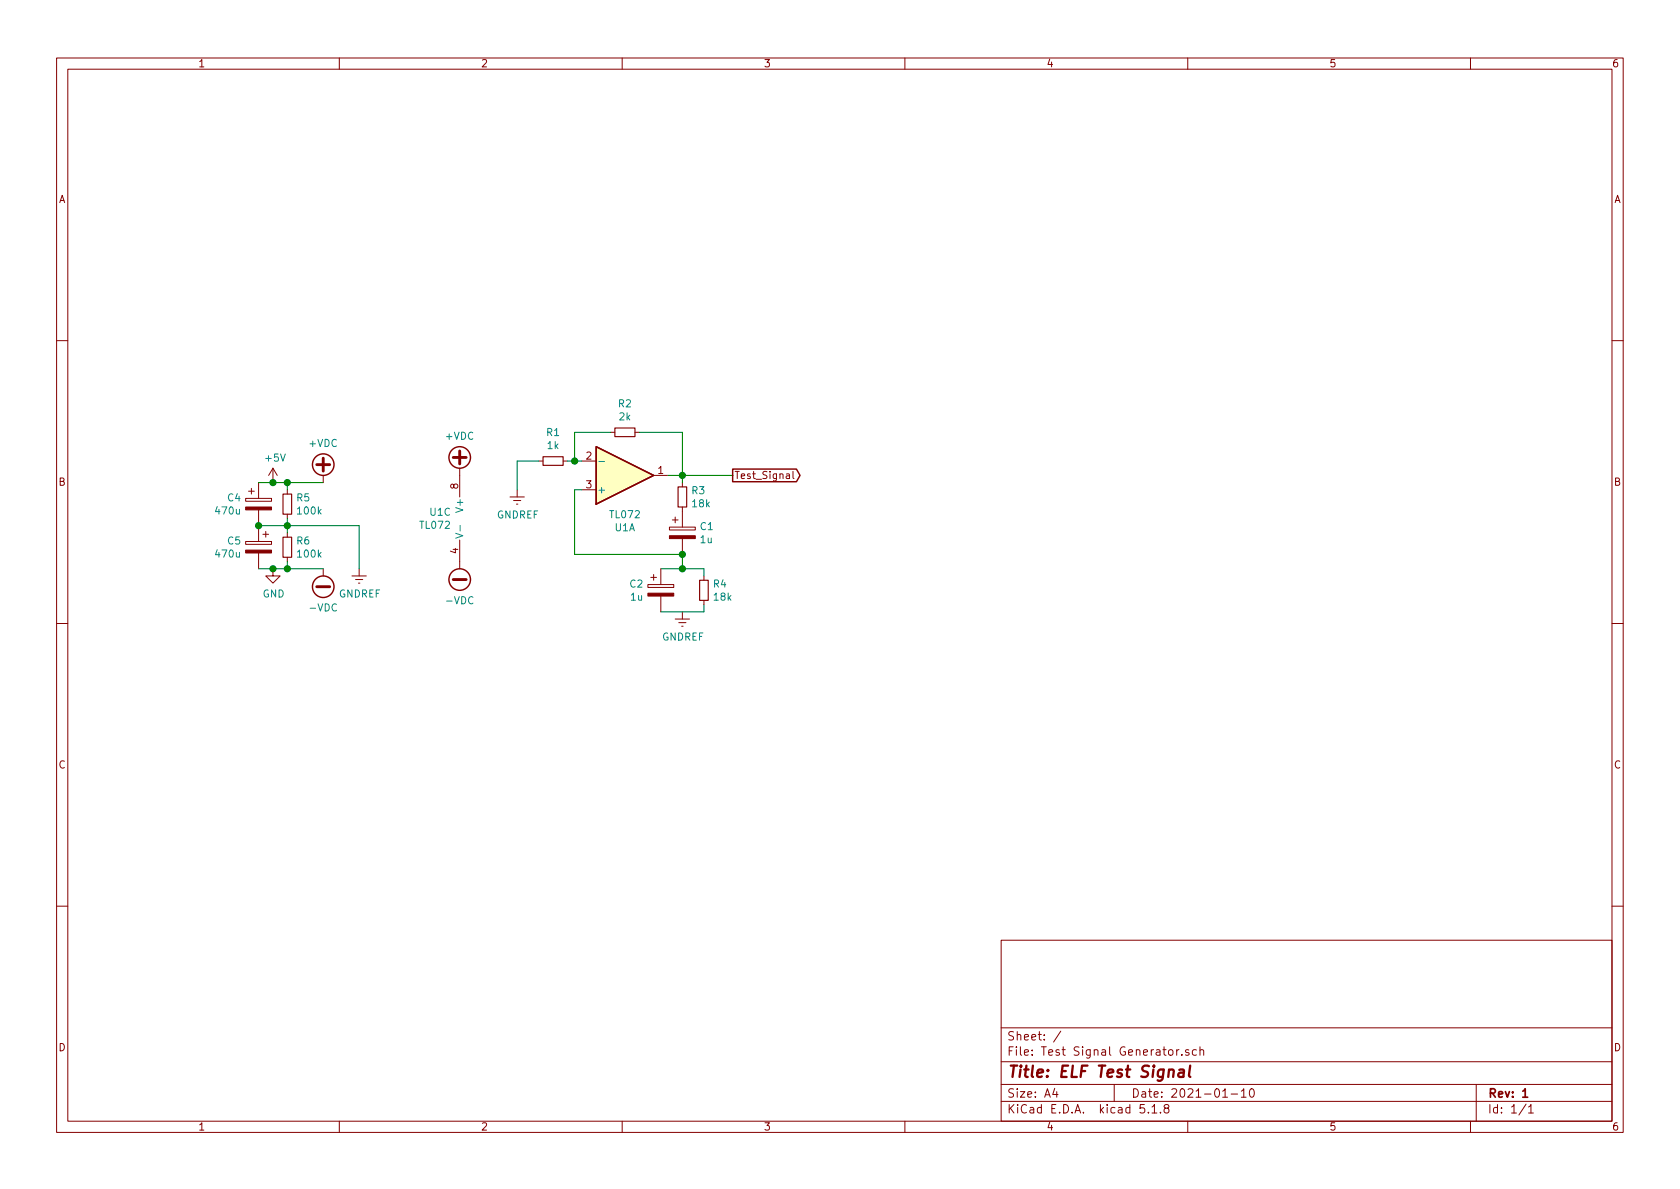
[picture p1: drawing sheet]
EESchema Schematic File Version 4
EELAYER 30 0
EELAYER END
$Descr A4 11693 8268
encoding utf-8
Sheet 1 1
Title "ELF Test Signal"
Date "2021-01-10"
Rev "1"
Comp ""
Comment1 ""
Comment2 ""
Comment3 ""
Comment4 ""
$EndDescr
$Comp
L Amplifier_Operational:TL072 U1
U 1 1
P 4350 3300
F 0 "U1" H 4350 3667 50  0000 C CNN
F 1 "TL072" H 4350 3576 50  0000 C CNN
F 2 "Package_DIP:DIP-8_W7.62mm_LongPads" H 4350 3300 50  0001 C CNN
F 3 "http://www.ti.com/lit/ds/symlink/tl071.pdf" H 4350 3300 50  0001 C CNN
	1    4350 3300
	1    0    0    1   
$EndComp
$Comp
L Device:R_Small R1
U 1 1
P 3850 3200
F 0 "R1" V 4046 3200 50  0000 C CNN
F 1 "1k" V 3955 3200 50  0000 C CNN
F 2 "Resistor_THT:R_Axial_DIN0204_L3.6mm_D1.6mm_P1.90mm_Vertical" H 3850 3200 50  0001 C CNN
F 3 "~" H 3850 3200 50  0001 C CNN
	1    3850 3200
	0    -1   -1   0   
$EndComp
$Comp
L Device:R_Small R2
U 1 1
P 4350 3000
F 0 "R2" V 4546 3000 50  0000 C CNN
F 1 "2k" V 4455 3000 50  0000 C CNN
F 2 "Resistor_THT:R_Axial_DIN0204_L3.6mm_D1.6mm_P1.90mm_Vertical" H 4350 3000 50  0001 C CNN
F 3 "~" H 4350 3000 50  0001 C CNN
	1    4350 3000
	0    -1   -1   0   
$EndComp
$Comp
L Device:R_Small R3
U 1 1
P 4750 3450
F 0 "R3" H 4809 3496 50  0000 L CNN
F 1 "18k" H 4809 3405 50  0000 L CNN
F 2 "Resistor_THT:R_Axial_DIN0204_L3.6mm_D1.6mm_P1.90mm_Vertical" H 4750 3450 50  0001 C CNN
F 3 "~" H 4750 3450 50  0001 C CNN
	1    4750 3450
	1    0    0    -1  
$EndComp
$Comp
L Device:CP C1
U 1 1
P 4750 3700
F 0 "C1" H 4868 3746 50  0000 L CNN
F 1 "1u" H 4868 3655 50  0000 L CNN
F 2 "Capacitor_THT:CP_Radial_D5.0mm_P2.50mm" H 4788 3550 50  0001 C CNN
F 3 "~" H 4750 3700 50  0001 C CNN
	1    4750 3700
	1    0    0    -1  
$EndComp
$Comp
L Device:R_Small R5
U 1 1
P 2000 3500
F 0 "R5" H 2059 3546 50  0000 L CNN
F 1 "100k" H 2059 3455 50  0000 L CNN
F 2 "Resistor_THT:R_Axial_DIN0204_L3.6mm_D1.6mm_P1.90mm_Vertical" H 2000 3500 50  0001 C CNN
F 3 "~" H 2000 3500 50  0001 C CNN
	1    2000 3500
	1    0    0    -1  
$EndComp
Wire Wire Line
	4000 3000 4250 3000
Wire Wire Line
	4050 3200 4000 3200
Connection ~ 4000 3200
Wire Wire Line
	4000 3200 3950 3200
$Comp
L Device:R_Small R6
U 1 1
P 2000 3800
F 0 "R6" H 2059 3846 50  0000 L CNN
F 1 "100k" H 2059 3755 50  0000 L CNN
F 2 "Resistor_THT:R_Axial_DIN0204_L3.6mm_D1.6mm_P1.90mm_Vertical" H 2000 3800 50  0001 C CNN
F 3 "~" H 2000 3800 50  0001 C CNN
	1    2000 3800
	1    0    0    -1  
$EndComp
Wire Wire Line
	4450 3000 4750 3000
Wire Wire Line
	4750 3300 4650 3300
Connection ~ 4750 3300
Wire Wire Line
	4750 3300 5100 3300
Text GLabel 5100 3300 2    50   Output ~ 0
Test_Signal
Wire Wire Line
	4750 3300 4750 3350
Wire Wire Line
	4600 3950 4750 3950
Wire Wire Line
	4900 3950 4900 4000
Wire Wire Line
	4900 4250 4900 4200
$Comp
L Device:CP C2
U 1 1
P 4600 4100
F 0 "C2" H 4482 4146 50  0000 R CNN
F 1 "1u" H 4482 4055 50  0000 R CNN
F 2 "Capacitor_THT:CP_Radial_D5.0mm_P2.50mm" H 4638 3950 50  0001 C CNN
F 3 "~" H 4600 4100 50  0001 C CNN
	1    4600 4100
	1    0    0    -1  
$EndComp
$Comp
L Device:R_Small R4
U 1 1
P 4900 4100
F 0 "R4" H 4959 4146 50  0000 L CNN
F 1 "18k" H 4959 4055 50  0000 L CNN
F 2 "Resistor_THT:R_Axial_DIN0204_L3.6mm_D1.6mm_P1.90mm_Vertical" H 4900 4100 50  0001 C CNN
F 3 "~" H 4900 4100 50  0001 C CNN
	1    4900 4100
	1    0    0    -1  
$EndComp
Connection ~ 4750 3950
Wire Wire Line
	4750 3950 4900 3950
Wire Wire Line
	4750 3850 4750 3950
Wire Wire Line
	4000 3400 4000 3850
Connection ~ 4750 3850
Wire Wire Line
	4050 3400 4000 3400
Wire Wire Line
	4000 3850 4750 3850
Wire Wire Line
	2000 3600 2000 3650
Connection ~ 2000 3650
Wire Wire Line
	2000 3650 2000 3700
$Comp
L power:+5V #PWR0101
U 1 1
P 1900 3350
F 0 "#PWR0101" H 1900 3200 50  0001 C CNN
F 1 "+5V" H 1915 3523 50  0000 C CNN
F 2 "" H 1900 3350 50  0001 C CNN
F 3 "" H 1900 3350 50  0001 C CNN
	1    1900 3350
	1    0    0    -1  
$EndComp
$Comp
L power:GND #PWR0103
U 1 1
P 1900 3950
F 0 "#PWR0103" H 1900 3700 50  0001 C CNN
F 1 "GND" H 1905 3777 50  0000 C CNN
F 2 "" H 1900 3950 50  0001 C CNN
F 3 "" H 1900 3950 50  0001 C CNN
	1    1900 3950
	1    0    0    -1  
$EndComp
Wire Wire Line
	3750 3200 3600 3200
Wire Wire Line
	3600 3200 3600 3400
Wire Wire Line
	1800 3650 2000 3650
$Comp
L Device:CP C5
U 1 1
P 1800 3800
F 0 "C5" H 1918 3846 50  0000 L CNN
F 1 "470u" H 1918 3755 50  0000 L CNN
F 2 "Capacitor_THT:CP_Radial_D5.0mm_P2.50mm" H 1838 3650 50  0001 C CNN
F 3 "~" H 1800 3800 50  0001 C CNN
	1    1800 3800
	-1   0    0    -1  
$EndComp
Wire Wire Line
	1800 3350 1900 3350
Wire Wire Line
	2000 3350 2000 3400
Wire Wire Line
	2000 3950 2000 3900
Connection ~ 1900 3350
Wire Wire Line
	1900 3350 2000 3350
$Comp
L Device:CP C4
U 1 1
P 1800 3500
F 0 "C4" H 1682 3546 50  0000 R CNN
F 1 "470u" H 1682 3455 50  0000 R CNN
F 2 "Capacitor_THT:CP_Radial_D5.0mm_P2.50mm" H 1838 3350 50  0001 C CNN
F 3 "~" H 1800 3500 50  0001 C CNN
	1    1800 3500
	1    0    0    -1  
$EndComp
Connection ~ 1800 3650
Wire Wire Line
	4000 3000 4000 3200
Wire Wire Line
	4750 3000 4750 3300
$Comp
L Amplifier_Operational:TL072 U1
U 3 1
P 3100 3600
F 0 "U1" H 3058 3646 50  0000 L CNN
F 1 "TL072" H 3058 3555 50  0000 L CNN
F 2 "Package_DIP:DIP-8_W7.62mm_LongPads" H 3100 3600 50  0001 C CNN
F 3 "http://www.ti.com/lit/ds/symlink/tl071.pdf" H 3100 3600 50  0001 C CNN
	3    3100 3600
	-1   0    0    -1  
$EndComp
$Comp
L power:+VDC #PWR0106
U 1 1
P 3200 3300
F 0 "#PWR0106" H 3200 3200 50  0001 C CNN
F 1 "+VDC" H 3200 3575 50  0000 C CNN
F 2 "" H 3200 3300 50  0001 C CNN
F 3 "" H 3200 3300 50  0001 C CNN
	1    3200 3300
	-1   0    0    -1  
$EndComp
$Comp
L power:-VDC #PWR0107
U 1 1
P 3200 3900
F 0 "#PWR0107" H 3200 3800 50  0001 C CNN
F 1 "-VDC" H 3200 4175 50  0000 C CNN
F 2 "" H 3200 3900 50  0001 C CNN
F 3 "" H 3200 3900 50  0001 C CNN
	1    3200 3900
	1    0    0    1   
$EndComp
Wire Wire Line
	1800 3950 1900 3950
Connection ~ 1900 3950
Wire Wire Line
	1900 3950 2000 3950
$Comp
L power:GNDREF #PWR0102
U 1 1
P 2500 3950
F 0 "#PWR0102" H 2500 3700 50  0001 C CNN
F 1 "GNDREF" H 2505 3777 50  0000 C CNN
F 2 "" H 2500 3950 50  0001 C CNN
F 3 "" H 2500 3950 50  0001 C CNN
	1    2500 3950
	1    0    0    -1  
$EndComp
Wire Wire Line
	2500 3950 2500 3650
$Comp
L power:GNDREF #PWR0104
U 1 1
P 3600 3400
F 0 "#PWR0104" H 3600 3150 50  0001 C CNN
F 1 "GNDREF" H 3605 3227 50  0000 C CNN
F 2 "" H 3600 3400 50  0001 C CNN
F 3 "" H 3600 3400 50  0001 C CNN
	1    3600 3400
	1    0    0    -1  
$EndComp
Wire Wire Line
	4600 4250 4900 4250
$Comp
L power:GNDREF #PWR0105
U 1 1
P 4750 4250
F 0 "#PWR0105" H 4750 4000 50  0001 C CNN
F 1 "GNDREF" H 4755 4077 50  0000 C CNN
F 2 "" H 4750 4250 50  0001 C CNN
F 3 "" H 4750 4250 50  0001 C CNN
	1    4750 4250
	1    0    0    -1  
$EndComp
$Comp
L power:-VDC #PWR0108
U 1 1
P 2250 3950
F 0 "#PWR0108" H 2250 3850 50  0001 C CNN
F 1 "-VDC" H 2250 4225 50  0000 C CNN
F 2 "" H 2250 3950 50  0001 C CNN
F 3 "" H 2250 3950 50  0001 C CNN
	1    2250 3950
	1    0    0    1   
$EndComp
$Comp
L power:+VDC #PWR0109
U 1 1
P 2250 3350
F 0 "#PWR0109" H 2250 3250 50  0001 C CNN
F 1 "+VDC" H 2250 3625 50  0000 C CNN
F 2 "" H 2250 3350 50  0001 C CNN
F 3 "" H 2250 3350 50  0001 C CNN
	1    2250 3350
	-1   0    0    -1  
$EndComp
Connection ~ 2000 3350
Wire Wire Line
	2000 3650 2500 3650
Wire Wire Line
	2000 3950 2250 3950
Connection ~ 2000 3950
Wire Wire Line
	2250 3350 2000 3350
$EndSCHEMATC
